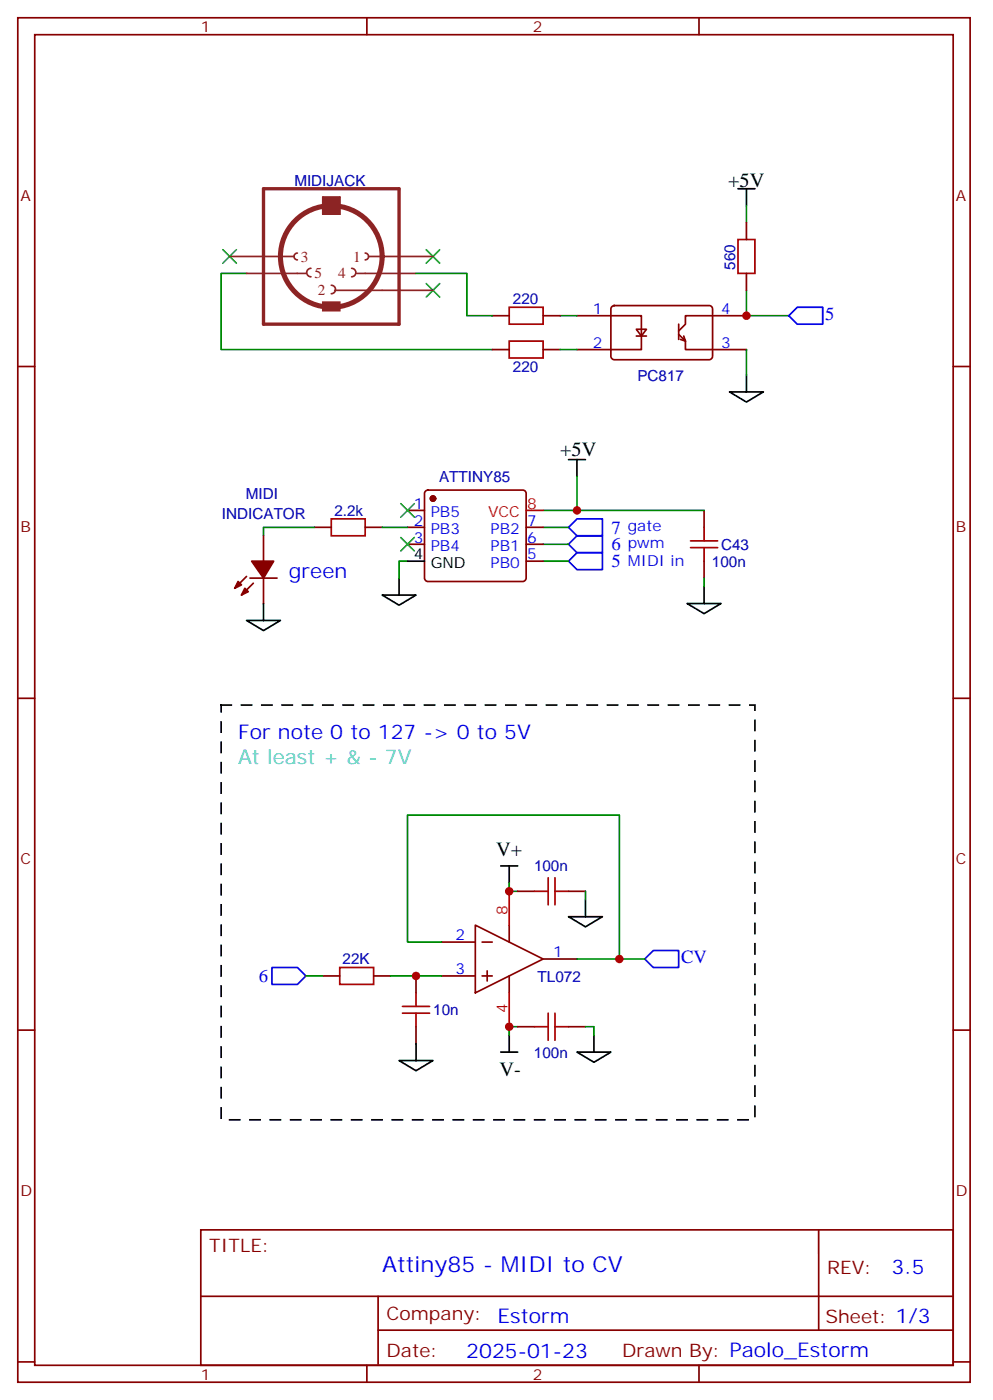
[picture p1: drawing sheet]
<svg xmlns="http://www.w3.org/2000/svg" width="207mm" height="292mm" viewBox="0 0 207 292" stroke-linecap="round" stroke-linejoin="round" font-family="sans-serif">
<g fill="none" stroke="#870000" stroke-width=".35">
<path d="M3.7 3.7h198.3v284.3h-198.3zM7.2 7.2h191.2v277.3h-191.2zM76.4 3.7v3.5M145.5 3.7v3.5M155.4 46.4v3.5M155.4 57v3.5M3.7 76.4h3.5M102.5 65.8h3.5M102.5 72.8h3.5M113.1 65.8h3.5M113.1 72.8h3.5M120.1 65.8h13.4v7h-13.4"/>
<path d="M127.4 63.9l.5-.2h19.7a.71 .71 0 0 1 .7 .7v9.9a.76 .76 0 0 1-.7 .7h-19.7a.76 .76 0 0 1-.7-.7v-9.9zM132.5 68.6h2.1l-1.1 1.4zM132.5 70h2.1M141.3 69.7l1.4 1.4-.4-1.1M141.3 67.6v3.1M141.6 70.7l1.1 .4v1.7h12.7M155.4 65.8h-12.7v1.8l-1.4 1.4M198.4 76.4h3.6M54.9 111.7v5.2M65.4 109.9h3.6M76 109.9h3.6M84.8 106.4h3.6"/>
<path d="M84.8 109.9h3.6M84.8 113.4h3.6M88.6 102.3l.5-.2h19.7a.71 .71 0 0 1 .7 .7v17.7a.76 .76 0 0 1-.7 .7h-19.7a.76 .76 0 0 1-.7-.7v-17.7zM109.5 109.9h3.6M109.5 113.4h3.6M109.5 116.9h3.6M146.6 106.4v3.5M146.6 116.9v3.6M51.3 120.1l-2.4 2.5M52 120.5h5.7M52.7 121.5l-2.4 2.5M54.9 120.5v5.3"/>
<path d="M3.7 145.5h3.5M198.4 145.5h3.6M91.9 196.3h7.1M99 192.8l14.1 7-14.1 7.1zM100.4 196.3h2.1M106 192.8v3.5M107.8 185.7h3.5M113.1 199.8h7M118.4 185.7h3.5M3.7 214.7h3.5M67.2 203.4h3.5M77.8 203.4h3.5"/>
<path d="M86.6 203.4v3.5M86.6 214v3.5M91.9 203.4h7.1M100.4 203.4h2.1M101.4 202.3v2.1M106 203.4v3.5M107.8 214h3.5M118.4 214h3.5M198.4 214.7h3.6M41.8 256.3h156.6v28.2h-156.6zM170.4 256.3v20.9M41.8 270.1h156.5"/>
<path d="M78.7 277.2h119.6M78.7 270.1v14.2M3.7 283.8h3.5M76.4 284.5v3.5M145.5 284.5v3.5M198.4 283.8h3.6"/>
</g>
<g fill="none" stroke="#000" stroke-width=".35">
<path d="M153.6 39.3h3.6M155.4 39.3v3.6M155.4 78.1v3.6M118.4 95.8h3.5M120.1 95.8v3.5M151.9 81.7h7l-3.5 2.1zM84.8 116.9h3.6M51.3 129.3h7.1l-3.5 2.1zM54.9 125.8v3.5M79.6 124h7l-3.5 2.1zM83.1 120.5v3.5M143.1 125.8h7l-3.5 2.1z"/>
<path d="M146.6 122.2v3.6M104.2 180.4h3.6M106 180.4v3.6M118.4 191h7l-3.5 2.1zM121.9 187.5v3.5M86.6 217.5v3.5M104.2 219.3h3.6M106 215.7v3.6M120.1 219.3h7.1l-3.6 2.1zM123.6 215.7v3.6M83.1 221h7l-3.5 2.1z"/>
</g>
<g fill="none" stroke="#008700" stroke-width=".35">
<path d="M51.3 57h-5.3v15.8h56.5M86.6 57h10.6v8.8h5.3M155.4 42.9v3.5M116.6 65.8h3.5M116.6 72.8h3.5M155.4 60.5v5.3h8.8M155.4 72.8v5.3M120.1 99.3v7.1h-7M65.4 109.9h-10.5v1.8M79.6 109.9h5.2M84.8 116.9h-1.7v3.6M113.1 116.9h5.3"/>
<path d="M113.1 113.4h5.3M113.1 109.9h5.3M120.1 106.4h26.5M146.6 120.5v1.7M91.9 196.3h-7.1v-26.4h44.1v29.9h-8.8M106 184v1.7h1.8M121.9 185.7v1.8M128.9 199.8h5.3M63.7 203.4h3.5M81.3 203.4h10.6M107.8 214h-1.8v1.7M121.9 214h1.7v1.7"/>
</g>
<g fill="none" stroke="#a10000" stroke-width=".35">
<path d="M153.6 49.9h3.6v7.1h-3.6zM106 71.1h7.1v3.5h-7.1zM106 64h7.1v3.6h-7.1zM69 108.1h7v3.6h-7zM143.8 112.7h5.6M143.8 114.1h5.6M146.6 109.9v2.8M146.6 114.1v2.8M111.3 185.7h2.8M114.1 182.9v5.7M115.5 185.7h2.9M115.5 182.9v5.7"/>
<path d="M70.7 201.6h7.1v3.5h-7.1zM83.8 209.7h5.6M83.8 211.1h5.6M86.6 206.9v2.8M86.6 211.1v2.9M111.3 214h2.8M114.1 211.1v5.7M115.5 211.1v5.7M115.5 214h2.9"/>
</g>
<path d="M164.2 65.8l1.8-1.8h5.3v3.6h-5.3zM118.4 116.9l1.7-1.7h5.3v3.5h-5.3zM118.4 113.4l1.7-1.7h5.3v3.5h-5.3zM118.4 109.9l1.7-1.8h5.3v3.6h-5.3zM134.2 199.8l1.8-1.7h5.3v3.5h-5.3zM56.6 201.6h5.3l1.8 1.8-1.8 1.7h-5.3z" fill="none" stroke="#00f" stroke-width=".35"/>
<path d="M109.5 106.4h3.6M106 185.7v7.1M106 206.9v7.1" fill="none" stroke="#f00" stroke-width=".35"/>
<g fill="#870000" stroke="#870000" stroke-width=".35">
<path d="M51 122.6l.7 .7-1.4 .7z"/>
<path d="M49.6 121.2l.7 .7-1.4 .7z"/>
<path d="M52.4 116.9h4.6l-2.1 3.6z"/>
<circle cx="90.1" cy="103.9" r=".53"/>
</g>
<path d="M46.4 52l2.8 2.9M49.2 52l-2.8 2.9M88.7 52l2.8 2.9M88.7 59.1l2.8 2.8M91.5 52l-2.8 2.9M91.5 59.1l-2.8 2.8M83.4 105l2.9 2.8M83.4 112l2.9 2.8M86.3 105l-2.9 2.8M86.3 112l-2.9 2.8" fill="none" stroke="#3c3" stroke-width=".35"/>
<path d="M47.8 53.4h13.4M51.3 57h12.4M61.9 52.7a.71 .71 0 0 0-.7 .7 .71 .71 0 0 0 .7 .8M64.7 55.9a.88 .88 0 0 0-.8 .9 .88 .88 0 0 0 .8 .9M67.2 41.1h3.5v3.5h-3.5zM69 59.4a.88 .88 0 0 1 .9 .9 .88 .88 0 0 1-.9 .9M73.2 55.9a.88 .88 0 0 1 .9 .9 .88 .88 0 0 1-.9 .9M74.3 57h12.3M76 52.7a.71 .71 0 0 1 .7 .7 .71 .71 0 0 1-.7 .8M76.7 53.4h13.4M69.7 60.5h20.4" fill="none" stroke="#8c2424" stroke-width=".35"/>
<path d="M54.9 39.3h28.2v28.3h-28.2z" fill="none" stroke="#8c2424" stroke-width=".71"/>
<circle cx="69" cy="53.4" r="10.6" fill="none" stroke="#8c2424" stroke-width="1.1"/>
<g fill="#8c2424" stroke="#8c2424" stroke-width=".35">
<path d="M67.2 41.1h3.5v3.5h-3.5z"/>
<path d="M67.2 63h3.5v1.7h-3.5z"/>
</g>
<path d="M46 146.9h111.2v86.5h-111.2z" fill="none" stroke="#000" stroke-width=".35" stroke-dasharray="2.1 2.1"/>
<g fill="#c00">
<circle cx="120.1" cy="106.4" r=".88"/>
<circle cx="155.4" cy="65.8" r=".88"/>
<circle cx="86.6" cy="203.4" r=".88"/>
<circle cx="106" cy="185.7" r=".88"/>
<circle cx="106" cy="214" r=".88"/>
<circle cx="128.9" cy="199.8" r=".88"/>
</g>
<text font-size="4.6" fill="#00f" x="79.6" y="265.1">Attiny85 - MIDI to CV</text>
<g font-size="4.2">
<text x="151.6" y="39">+5V</text>
<text x="116.6" y="95.1">+5V</text>
<text x="103.3" y="178.4">V+</text>
<text x="104" y="224.2">V-</text>
</g>
<g font-size="4.2" fill="#00f">
<text x="60.1" y="120.5">green</text>
<text x="49.6" y="154">For note 0 to 127 -&gt; 0 to 5V</text>
<text x="185.6" y="265.6">3.5</text>
<text x="103.5" y="275.7">Estorm</text>
<text x="97.1" y="282.9">2025-01-23</text>
</g>
<text font-size="4.2" fill="#0cf" x="49.6" y="159.3">At least + &amp; - 7V</text>
<g font-size="3.9" fill="#00f">
<text x="171.8" y="66.6">5</text>
<text x="127.3" y="111.2">7</text>
<text x="127.3" y="118.2">5</text>
<text x="127.3" y="114.7">6</text>
<text x="141.8" y="200.7">CV</text>
<text x="53.9" y="204.6">6</text>
</g>
<g font-size="3.9" fill="#800">
<text x="43.6" y="260.9">TITLE:</text>
<text x="172.2" y="265.6">REV:</text>
<text x="80.5" y="275.1">Company:</text>
<text x="171.8" y="275.7">Sheet: 1/3</text>
<text x="80.5" y="282.8">Date:</text>
<text x="129.5" y="282.8">Drawn By: Paolo_Estorm</text>
</g>
<g font-size="3.2" fill="#800">
<text x="41.8" y="6.7">1</text>
<text x="110.9" y="6.7">2</text>
<text x="4.2" y="41.8">A</text>
<text x="199" y="41.8">A</text>
<text x="4.2" y="110.9">B</text>
<text x="199" y="110.9">B</text>
<text x="4.2" y="180.1">C</text>
<text x="199" y="180.1">C</text>
<text x="4.2" y="249.2">D</text>
<text x="199" y="249.2">D</text>
<text x="41.8" y="287.5">1</text>
<text x="110.9" y="287.5">2</text>
</g>
<g font-size="3.2" fill="#000080">
<text x="61.3" y="38.7">MIDIJACK</text>
<text x="153" y="56.2" transform="rotate(-90 153 56.2)">560</text>
<text x="106.8" y="63.4">220</text>
<text x="106.8" y="77.6">220</text>
<text x="132.7" y="79.3">PC817</text>
<text x="91.4" y="100.4">ATTINY85</text>
<text x="51.2" y="104">MIDI</text>
<text x="69.6" y="107.5">2.2k</text>
<text x="46.2" y="108.1">INDICATOR</text>
<text x="148.2" y="118.1">100n</text>
<text x="150.1" y="114.6">C43</text>
<text x="111.2" y="181.6">100n</text>
<text x="71.3" y="201">22K</text>
<text x="111.9" y="204.6">TL072</text>
<text x="90.2" y="211.5">10n</text>
<text x="111.2" y="220.4">100n</text>
</g>
<g font-size="3.2" fill="#8d2323">
<text x="62.6" y="54.5">3</text>
<text x="65.4" y="58">5</text>
<text x="70.4" y="58">4</text>
<text x="73.6" y="54.5">1</text>
<text x="66.1" y="61.6">2</text>
</g>
<g font-size="3.2" fill="#00f">
<text x="123.4" y="65.4">1</text>
<text x="150.1" y="65.4">4</text>
<text x="123.4" y="72.5">2</text>
<text x="150.1" y="72.5">3</text>
<text x="86.2" y="106">1</text>
<text x="89.7" y="107.8">PB5</text>
<text x="86.2" y="109.5">2</text>
<text x="86.2" y="113.1">3</text>
<text x="89.7" y="111.3">PB3</text>
<text x="102.1" y="111.3">PB2</text>
<text x="109.7" y="113.1">6</text>
<text x="109.7" y="109.5">7</text>
<text x="130.7" y="110.6">gate</text>
<text x="89.7" y="114.8">PB4</text>
<text x="102.1" y="118.4">PB0</text>
<text x="102.1" y="114.8">PB1</text>
<text x="109.7" y="116.6">5</text>
<text x="130.7" y="114.1">pwm</text>
<text x="130.7" y="118">MIDI in</text>
<text x="94.8" y="196">2</text>
<text x="94.8" y="203">3</text>
<text x="115.2" y="199.5">1</text>
</g>
<g font-size="3.2" fill="#f00">
<text x="101.6" y="107.8">VCC</text>
<text x="109.7" y="106">8</text>
<text x="105.7" y="190.7" transform="rotate(-90 105.7 190.7)">8</text>
<text x="105.7" y="211" transform="rotate(-90 105.7 211)">4</text>
</g>
<g font-size="3.2">
<text x="86.2" y="116.6">4</text>
<text x="89.7" y="118.4">GND</text>
</g>
</svg>
